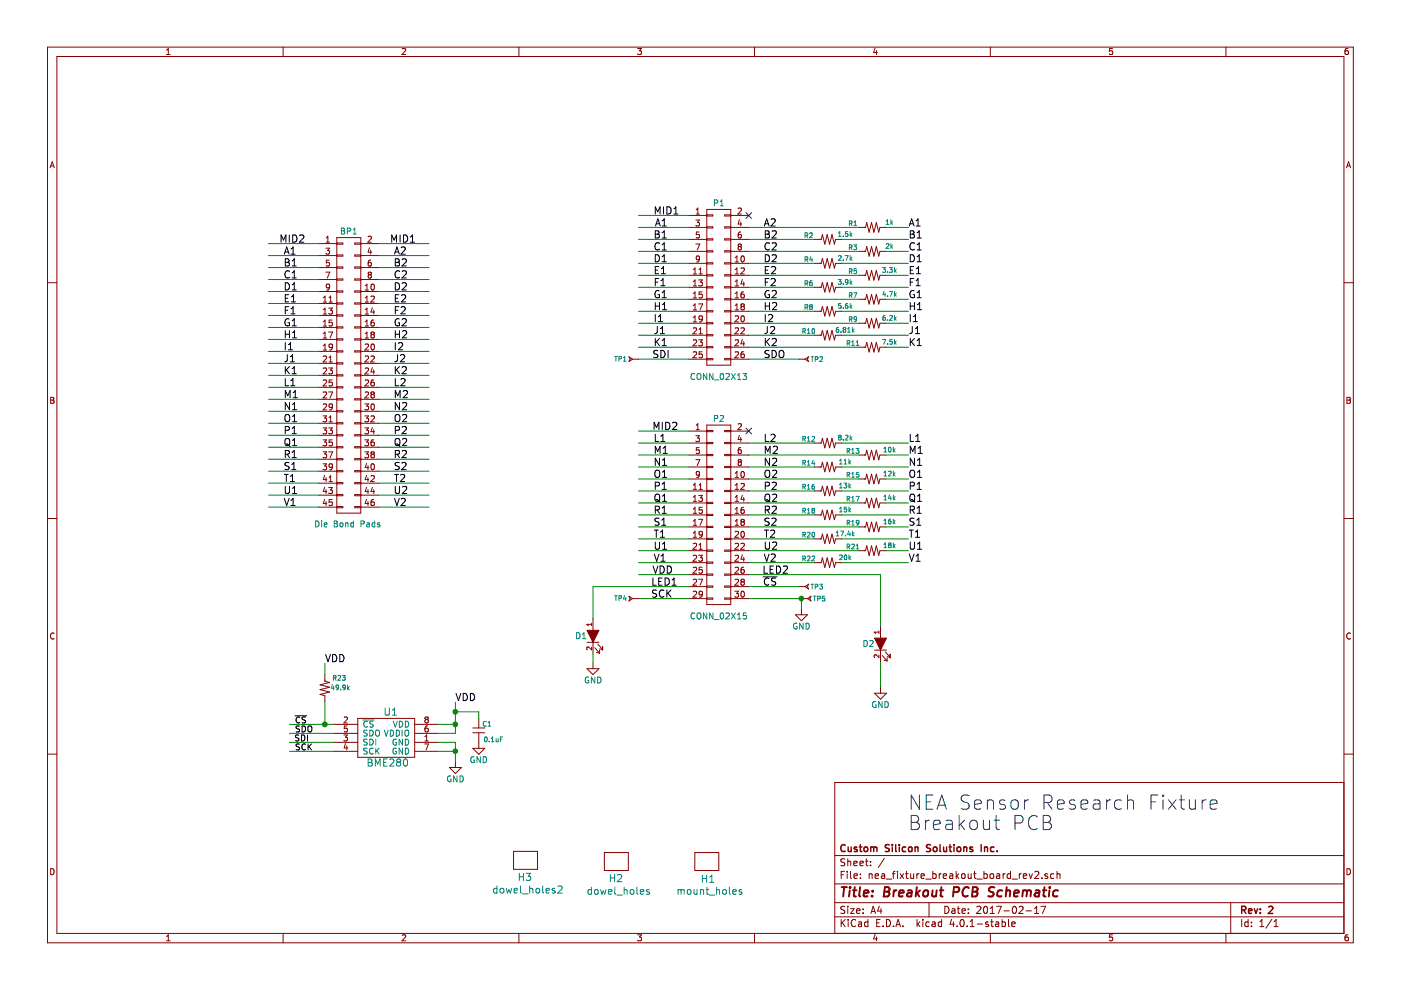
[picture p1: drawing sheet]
EESchema Schematic File Version 2
LIBS:power
LIBS:device
LIBS:transistors
LIBS:conn
LIBS:linear
LIBS:regul
LIBS:74xx
LIBS:cmos4000
LIBS:adc-dac
LIBS:memory
LIBS:xilinx
LIBS:microcontrollers
LIBS:dsp
LIBS:microchip
LIBS:analog_switches
LIBS:motorola
LIBS:texas
LIBS:intel
LIBS:audio
LIBS:interface
LIBS:digital-audio
LIBS:philips
LIBS:display
LIBS:cypress
LIBS:siliconi
LIBS:opto
LIBS:atmel
LIBS:contrib
LIBS:valves
LIBS:misc_parts
LIBS:nea_fixture_breakout_board_spi-cache
EELAYER 25 0
EELAYER END
$Descr A4 11693 8268
encoding utf-8
Sheet 1 1
Title "Breakout PCB Schematic"
Date "2017-02-17"
Rev "2"
Comp "Custom Silicon Solutions Inc."
Comment1 ""
Comment2 ""
Comment3 ""
Comment4 ""
$EndDescr
$Comp
L CONN_02X23 BP1
U 1 1
P 2910 3135
F 0 "BP1" H 2910 4335 50  0000 C CNN
F 1 "Die Bond Pads" H 2900 1890 50  0000 C CNN
F 2 "Footprints:bondpads" H 2910 2285 50  0001 C CNN
F 3 "" H 2910 2285 50  0000 C CNN
	1    2910 3135
	1    0    0    -1  
$EndComp
Text Label 3285 2135 0    60   ~ 0
A2
Wire Wire Line
	3580 2135 3160 2135
Text Label 3285 2235 0    60   ~ 0
B2
Wire Wire Line
	3580 2235 3160 2235
Text Label 3285 2335 0    60   ~ 0
C2
Wire Wire Line
	3580 2335 3160 2335
Text Label 3285 2435 0    60   ~ 0
D2
Wire Wire Line
	3580 2435 3160 2435
Text Label 3285 2535 0    60   ~ 0
E2
Wire Wire Line
	3580 2535 3160 2535
Text Label 3285 2635 0    60   ~ 0
F2
Wire Wire Line
	3580 2635 3160 2635
Text Label 3285 2735 0    60   ~ 0
G2
Wire Wire Line
	3580 2735 3160 2735
Text Label 3285 2835 0    60   ~ 0
H2
Wire Wire Line
	3580 2835 3160 2835
Text Label 3285 2935 0    60   ~ 0
I2
Wire Wire Line
	3580 2935 3160 2935
Text Label 3285 3035 0    60   ~ 0
J2
Wire Wire Line
	3580 3035 3160 3035
Text Label 3285 3135 0    60   ~ 0
K2
Wire Wire Line
	3580 3135 3160 3135
Text Label 3285 3235 0    60   ~ 0
L2
Wire Wire Line
	3580 3235 3160 3235
Text Label 3285 3335 0    60   ~ 0
M2
Wire Wire Line
	3580 3335 3160 3335
Text Label 3285 3435 0    60   ~ 0
N2
Wire Wire Line
	3580 3435 3160 3435
Text Label 3285 3535 0    60   ~ 0
O2
Wire Wire Line
	3580 3535 3160 3535
Text Label 3285 3635 0    60   ~ 0
P2
Wire Wire Line
	3580 3635 3160 3635
Text Label 3285 3735 0    60   ~ 0
Q2
Wire Wire Line
	3580 3735 3160 3735
Text Label 3285 3835 0    60   ~ 0
R2
Wire Wire Line
	3580 3835 3160 3835
Text Label 3285 3935 0    60   ~ 0
S2
Wire Wire Line
	3580 3935 3160 3935
Text Label 3285 4035 0    60   ~ 0
T2
Wire Wire Line
	3580 4035 3160 4035
Text Label 3285 4135 0    60   ~ 0
U2
Wire Wire Line
	3580 4135 3160 4135
Text Label 3285 4235 0    60   ~ 0
V2
Wire Wire Line
	3580 4235 3160 4235
Text Label 2330 2035 0    60   ~ 0
MID2
Wire Wire Line
	3580 2035 3160 2035
Text Label 2365 2135 0    60   ~ 0
A1
Wire Wire Line
	2660 2135 2240 2135
Text Label 2365 2235 0    60   ~ 0
B1
Wire Wire Line
	2660 2235 2240 2235
Text Label 2365 2335 0    60   ~ 0
C1
Wire Wire Line
	2660 2335 2240 2335
Text Label 2365 2435 0    60   ~ 0
D1
Wire Wire Line
	2660 2435 2240 2435
Text Label 2365 2535 0    60   ~ 0
E1
Wire Wire Line
	2660 2535 2240 2535
Text Label 2365 2635 0    60   ~ 0
F1
Wire Wire Line
	2660 2635 2240 2635
Text Label 2365 2735 0    60   ~ 0
G1
Wire Wire Line
	2660 2735 2240 2735
Text Label 2365 2835 0    60   ~ 0
H1
Wire Wire Line
	2660 2835 2240 2835
Text Label 2365 2935 0    60   ~ 0
I1
Wire Wire Line
	2660 2935 2240 2935
Text Label 2365 3035 0    60   ~ 0
J1
Wire Wire Line
	2660 3035 2240 3035
Text Label 2365 3135 0    60   ~ 0
K1
Wire Wire Line
	2660 3135 2240 3135
Text Label 2365 3235 0    60   ~ 0
L1
Wire Wire Line
	2660 3235 2240 3235
Text Label 2365 3335 0    60   ~ 0
M1
Wire Wire Line
	2660 3335 2240 3335
Text Label 2365 3435 0    60   ~ 0
N1
Wire Wire Line
	2660 3435 2240 3435
Text Label 2365 3535 0    60   ~ 0
O1
Wire Wire Line
	2660 3535 2240 3535
Text Label 2365 3635 0    60   ~ 0
P1
Wire Wire Line
	2660 3635 2240 3635
Text Label 2365 3735 0    60   ~ 0
Q1
Wire Wire Line
	2660 3735 2240 3735
Text Label 2365 3835 0    60   ~ 0
R1
Wire Wire Line
	2660 3835 2240 3835
Text Label 2365 3935 0    60   ~ 0
S1
Wire Wire Line
	2660 3935 2240 3935
Text Label 2365 4035 0    60   ~ 0
T1
Wire Wire Line
	2660 4035 2240 4035
Text Label 2365 4135 0    60   ~ 0
U1
Wire Wire Line
	2660 4135 2240 4135
Text Label 2365 4235 0    60   ~ 0
V1
Wire Wire Line
	2660 4235 2240 4235
Text Label 3255 2035 0    60   ~ 0
MID1
Wire Wire Line
	2660 2035 2240 2035
$Comp
L CONN_02X15 P2
U 1 1
P 6000 4300
F 0 "P2" H 6000 5100 50  0000 C CNN
F 1 "CONN_02X15" H 6000 3450 50  0000 C CNN
F 2 "Footprints:header_smt_2x15" H 6000 3150 50  0001 C CNN
F 3 "" H 6000 3150 50  0000 C CNN
F 4 "digikey" H 6000 4300 60  0001 C CNN "supplier"
F 5 "A107235-ND " H 6000 4300 60  0001 C CNN "supplier pn"
F 6 "TE" H 6000 4300 60  0001 C CNN "manufacturer"
F 7 "2-146134-1 " H 6000 4300 60  0001 C CNN "manufacturer pn"
F 8 "CONN HEADER B/A 30POS VERT DUAL SMT" H 6000 4300 60  0001 C CNN "description"
	1    6000 4300
	1    0    0    -1  
$EndComp
$Comp
L CONN_02X13 P1
U 1 1
P 6000 2400
F 0 "P1" H 6000 3100 50  0000 C CNN
F 1 "CONN_02X13" H 6000 1650 50  0000 C CNN
F 2 "Footprints:header_smt_2x13" H 6000 1250 50  0001 C CNN
F 3 "" H 6000 1250 50  0000 C CNN
	1    6000 2400
	1    0    0    -1  
$EndComp
Text Label 6375 1900 0    60   ~ 0
A2
Wire Wire Line
	6250 1900 7170 1900
Text Label 6375 2000 0    60   ~ 0
B2
Wire Wire Line
	6250 2000 6800 2000
Text Label 6375 2100 0    60   ~ 0
C2
Text Label 6375 2200 0    60   ~ 0
D2
Text Label 6375 2300 0    60   ~ 0
E2
Text Label 6375 2400 0    60   ~ 0
F2
Wire Wire Line
	6250 2400 6800 2400
Text Label 6375 2500 0    60   ~ 0
G2
Text Label 6375 2600 0    60   ~ 0
H2
Wire Wire Line
	6250 2600 6800 2600
Text Label 6375 2700 0    60   ~ 0
I2
Text Label 6375 2800 0    60   ~ 0
J2
Wire Wire Line
	6250 2800 6800 2800
Text Label 6375 2900 0    60   ~ 0
K2
Text Label 6375 3700 0    60   ~ 0
L2
Wire Wire Line
	6250 3700 6800 3700
Text Label 6375 3800 0    60   ~ 0
M2
Text Label 6375 3900 0    60   ~ 0
N2
Text Label 6375 4000 0    60   ~ 0
O2
Text Label 6375 4100 0    60   ~ 0
P2
Text Label 6375 4200 0    60   ~ 0
Q2
Text Label 6375 4300 0    60   ~ 0
R2
Text Label 6375 4400 0    60   ~ 0
S2
Text Label 6375 4500 0    60   ~ 0
T2
Text Label 6375 4600 0    60   ~ 0
U2
Text Label 6375 4700 0    60   ~ 0
V2
Text Label 5445 3600 0    60   ~ 0
MID2
Wire Wire Line
	5750 3600 5330 3600
Text Label 5465 1900 0    60   ~ 0
A1
Wire Wire Line
	5750 1900 5330 1900
Text Label 5455 2000 0    60   ~ 0
B1
Wire Wire Line
	5750 2000 5330 2000
Text Label 5455 2100 0    60   ~ 0
C1
Wire Wire Line
	5750 2100 5330 2100
Text Label 5455 2200 0    60   ~ 0
D1
Wire Wire Line
	5750 2200 5330 2200
Text Label 5455 2300 0    60   ~ 0
E1
Wire Wire Line
	5750 2300 5330 2300
Text Label 5455 2400 0    60   ~ 0
F1
Wire Wire Line
	5750 2400 5330 2400
Text Label 5455 2500 0    60   ~ 0
G1
Wire Wire Line
	5750 2500 5330 2500
Text Label 5455 2600 0    60   ~ 0
H1
Wire Wire Line
	5750 2600 5330 2600
Text Label 5455 2700 0    60   ~ 0
I1
Wire Wire Line
	5750 2700 5330 2700
Text Label 5455 2800 0    60   ~ 0
J1
Wire Wire Line
	5750 2800 5330 2800
Text Label 5455 2900 0    60   ~ 0
K1
Wire Wire Line
	5750 2900 5330 2900
Text Label 5455 3700 0    60   ~ 0
L1
Wire Wire Line
	5750 3700 5330 3700
Text Label 5455 3800 0    60   ~ 0
M1
Wire Wire Line
	5750 3800 5330 3800
Text Label 5455 3900 0    60   ~ 0
N1
Wire Wire Line
	5750 3900 5330 3900
Text Label 5455 4000 0    60   ~ 0
O1
Wire Wire Line
	5750 4000 5330 4000
Text Label 5455 4100 0    60   ~ 0
P1
Wire Wire Line
	5750 4100 5330 4100
Text Label 5455 4200 0    60   ~ 0
Q1
Wire Wire Line
	5750 4200 5330 4200
Text Label 5455 4300 0    60   ~ 0
R1
Wire Wire Line
	5750 4300 5330 4300
Text Label 5455 4400 0    60   ~ 0
S1
Wire Wire Line
	5750 4400 5330 4400
Text Label 5455 4500 0    60   ~ 0
T1
Wire Wire Line
	5750 4500 5330 4500
Text Label 5455 4600 0    60   ~ 0
U1
Wire Wire Line
	5750 4600 5330 4600
Text Label 5455 4700 0    60   ~ 0
V1
Wire Wire Line
	5750 4700 5330 4700
Text Label 5455 1800 0    60   ~ 0
MID1
Wire Wire Line
	5750 1800 5330 1800
NoConn ~ 6250 1800
NoConn ~ 6250 3600
Wire Wire Line
	5750 5000 5330 5000
$Comp
L Res1 R1
U 1 1
P 7295 1900
F 0 "R1" V 7265 1725 40  0000 C CNN
F 1 "1k" V 7255 2030 40  0000 C CNN
F 2 "Resistors_SMD:R_0603_HandSoldering" H 7225 1900 30  0001 C CNN
F 3 "" H 7295 1900 30  0000 C CNN
F 4 "digikey" V 7295 1900 60  0001 C CNN "supplier"
F 5 "311-1.00KHRCT-ND" V 7295 1900 60  0001 C CNN "supplier pn"
F 6 "Yageo" V 7295 1900 60  0001 C CNN "manufacturer"
F 7 " RC0603FR-071KL " V 7295 1900 60  0001 C CNN "manufacturer pn"
F 8 " RES SMD 1K OHM 1% 1/10W 0603 " V 7295 1900 60  0001 C CNN "description"
	1    7295 1900
	0    1    1    0   
$EndComp
Wire Wire Line
	7025 2000 7585 2000
Wire Wire Line
	7395 1900 7585 1900
Text Label 7585 1900 0    60   ~ 0
A1
Text Label 7585 2000 0    60   ~ 0
B1
Wire Wire Line
	6250 2100 7170 2100
Wire Wire Line
	6250 2200 6800 2200
Wire Wire Line
	7025 2200 7585 2200
Wire Wire Line
	7395 2100 7585 2100
Wire Wire Line
	6250 2300 7170 2300
Wire Wire Line
	7025 2400 7585 2400
Wire Wire Line
	7395 2300 7585 2300
Wire Wire Line
	6250 2500 7170 2500
Wire Wire Line
	7025 2600 7585 2600
Wire Wire Line
	7395 2500 7585 2500
Wire Wire Line
	6250 2700 7170 2700
Wire Wire Line
	7025 2800 7585 2800
Wire Wire Line
	7395 2700 7585 2700
Wire Wire Line
	6250 2900 7170 2900
Wire Wire Line
	7025 3700 7585 3700
Wire Wire Line
	7395 2900 7585 2900
Text Label 7585 2100 0    60   ~ 0
C1
Text Label 7585 2200 0    60   ~ 0
D1
Text Label 7585 2300 0    60   ~ 0
E1
Text Label 7585 2400 0    60   ~ 0
F1
Text Label 7585 2500 0    60   ~ 0
G1
Text Label 7585 2600 0    60   ~ 0
H1
Text Label 7585 2700 0    60   ~ 0
I1
Text Label 7585 2800 0    60   ~ 0
J1
Text Label 7585 2900 0    60   ~ 0
K1
Text Label 7585 3700 0    60   ~ 0
L1
Wire Wire Line
	6250 3800 7170 3800
Wire Wire Line
	6250 3900 6800 3900
Wire Wire Line
	6250 4300 6800 4300
Wire Wire Line
	6250 4500 6800 4500
Wire Wire Line
	6250 4700 6800 4700
Wire Wire Line
	7025 3900 7585 3900
Wire Wire Line
	7395 3800 7585 3800
Wire Wire Line
	6250 4000 7170 4000
Wire Wire Line
	6250 4100 6800 4100
Wire Wire Line
	7025 4100 7585 4100
Wire Wire Line
	7395 4000 7585 4000
Wire Wire Line
	6250 4200 7170 4200
Wire Wire Line
	7025 4300 7585 4300
Wire Wire Line
	7395 4200 7585 4200
Wire Wire Line
	6250 4400 7170 4400
Wire Wire Line
	7025 4500 7585 4500
Wire Wire Line
	7395 4400 7585 4400
Wire Wire Line
	6250 4600 7170 4600
Wire Wire Line
	7025 4700 7585 4700
Wire Wire Line
	7395 4600 7585 4600
Text Label 7585 3800 0    60   ~ 0
M1
Text Label 7585 3900 0    60   ~ 0
N1
Text Label 7585 4000 0    60   ~ 0
O1
Text Label 7585 4100 0    60   ~ 0
P1
Text Label 7585 4200 0    60   ~ 0
Q1
Text Label 7585 4300 0    60   ~ 0
R1
Text Label 7585 4400 0    60   ~ 0
S1
Text Label 7585 4500 0    60   ~ 0
T1
Text Label 7585 4600 0    60   ~ 0
U1
Text Label 7585 4700 0    60   ~ 0
V1
Wire Wire Line
	6250 4800 7350 4800
Wire Wire Line
	6250 5000 6690 5000
Text Label 3800 5865 0    60   ~ 0
VDD
$Comp
L GND #PWR01
U 1 1
P 3800 6360
F 0 "#PWR01" H 3800 6110 50  0001 C CNN
F 1 "GND" H 3800 6210 50  0000 C CNN
F 2 "" H 3800 6360 50  0000 C CNN
F 3 "" H 3800 6360 50  0000 C CNN
	1    3800 6360
	1    0    0    -1  
$EndComp
Text Label 5445 4800 0    60   ~ 0
VDD
Text Label 5435 5000 0    60   ~ 0
SCK
Text Label 5445 3000 0    60   ~ 0
SDI
Text Label 5435 4900 0    60   ~ 0
LED1
Text Label 6365 4800 0    60   ~ 0
LED2
$Comp
L GND #PWR02
U 1 1
P 6690 5085
F 0 "#PWR02" H 6690 4835 50  0001 C CNN
F 1 "GND" H 6690 4935 50  0000 C CNN
F 2 "" H 6690 5085 50  0000 C CNN
F 3 "" H 6690 5085 50  0000 C CNN
	1    6690 5085
	1    0    0    -1  
$EndComp
$Comp
L LED_SMT D1
U 1 1
P 4950 5315
F 0 "D1" V 4950 5415 50  0000 C CNN
F 1 "LED_SMT" H 4975 5165 50  0001 C CNN
F 2 "Footprints:0603_diode" H 5000 5915 60  0001 C CNN
F 3 "" H 4950 5315 60  0000 C CNN
F 4 "LED 1.6X0.8MM 568NM GRN CLR SMD" H 5100 5615 50  0001 C CNN "description"
F 5 "digikey" H 4725 5715 50  0001 C CNN "supplier"
F 6 "754-1121-1-ND" H 5250 5715 50  0001 C CNN "supplier pn"
F 7 "Kingbright" H 4700 5815 50  0001 C CNN "manufacturer"
F 8 "APT1608SGC" H 5200 5815 50  0001 C CNN "manufacturer pn"
	1    4950 5315
	0    -1   1    0   
$EndComp
$Comp
L LED_SMT D2
U 1 1
P 7350 5380
F 0 "D2" V 7350 5480 50  0000 C CNN
F 1 "LED_SMT" H 7375 5230 50  0001 C CNN
F 2 "Footprints:0603_diode" H 7400 5980 60  0001 C CNN
F 3 "" H 7350 5380 60  0000 C CNN
F 4 "LED 1.6X0.8MM 568NM GRN CLR SMD" H 7500 5680 50  0001 C CNN "description"
F 5 "digikey" H 7125 5780 50  0001 C CNN "supplier"
F 6 "754-1121-1-ND" H 7650 5780 50  0001 C CNN "supplier pn"
F 7 "Kingbright" H 7100 5880 50  0001 C CNN "manufacturer"
F 8 "APT1608SGC" H 7600 5880 50  0001 C CNN "manufacturer pn"
	1    7350 5380
	0    -1   1    0   
$EndComp
Wire Wire Line
	7350 4800 7350 5230
$Comp
L GND #PWR03
U 1 1
P 7350 5740
F 0 "#PWR03" H 7350 5490 50  0001 C CNN
F 1 "GND" H 7350 5590 50  0000 C CNN
F 2 "" H 7350 5740 50  0000 C CNN
F 3 "" H 7350 5740 50  0000 C CNN
	1    7350 5740
	1    0    0    -1  
$EndComp
Wire Wire Line
	7350 5530 7350 5740
Text Notes 7580 6945 0    118  ~ 0
NEA Sensor Research Fixture \nBreakout PCB
$Comp
L dowel_holes H2
U 1 1
P 5145 7420
F 0 "H2" H 5140 7500 60  0000 C CNN
F 1 "dowel_holes" H 5165 7395 60  0000 C CNN
F 2 "Footprints:dowel_holes" H 5145 7420 118 0001 C CNN
F 3 "" H 5145 7420 118 0000 C CNN
	1    5145 7420
	1    0    0    -1  
$EndComp
$Comp
L mount_holes H1
U 1 1
P 5900 7420
F 0 "H1" H 5910 7495 60  0000 C CNN
F 1 "mount_holes" H 5925 7395 60  0000 C CNN
F 2 "Footprints:mount_holes" H 5900 7420 118 0001 C CNN
F 3 "" H 5900 7420 118 0000 C CNN
	1    5900 7420
	1    0    0    -1  
$EndComp
Wire Wire Line
	6690 5000 6690 5085
Wire Wire Line
	6670 4900 6250 4900
Wire Wire Line
	5750 4800 5330 4800
$Comp
L GND #PWR04
U 1 1
P 4950 5535
F 0 "#PWR04" H 4950 5285 50  0001 C CNN
F 1 "GND" H 4950 5385 50  0000 C CNN
F 2 "" H 4950 5535 50  0000 C CNN
F 3 "" H 4950 5535 50  0000 C CNN
	1    4950 5535
	1    0    0    -1  
$EndComp
Wire Wire Line
	4950 5535 4950 5465
Wire Wire Line
	5750 4900 4950 4900
Wire Wire Line
	4950 4900 4950 5165
$Comp
L Res1 R2
U 1 1
P 6925 2000
F 0 "R2" V 6895 1825 40  0000 C CNN
F 1 "1.5k" V 6885 2130 40  0000 C CNN
F 2 "Resistors_SMD:R_0603_HandSoldering" H 6855 2000 30  0001 C CNN
F 3 "" H 6925 2000 30  0000 C CNN
F 4 "digikey" V 6925 2000 60  0001 C CNN "supplier"
F 5 "311-1.50KHRCT-ND" V 6925 2000 60  0001 C CNN "supplier pn"
F 6 "Yageo" V 6925 2000 60  0001 C CNN "manufacturer"
F 7 " RC0603FR-071K5L " V 6925 2000 60  0001 C CNN "manufacturer pn"
F 8 " RES SMD 1.5K OHM 1% 1/10W 0603 " V 6925 2000 60  0001 C CNN "description"
	1    6925 2000
	0    1    1    0   
$EndComp
$Comp
L Res1 R3
U 1 1
P 7295 2100
F 0 "R3" V 7265 1925 40  0000 C CNN
F 1 "2k" V 7255 2230 40  0000 C CNN
F 2 "Resistors_SMD:R_0603_HandSoldering" H 7225 2100 30  0001 C CNN
F 3 "" H 7295 2100 30  0000 C CNN
F 4 "digikey" V 7295 2100 60  0001 C CNN "supplier"
F 5 "311-1.00KHRCT-ND" V 7295 2100 60  0001 C CNN "supplier pn"
F 6 "Yageo" V 7295 2100 60  0001 C CNN "manufacturer"
F 7 " RC0603FR-071KL " V 7295 2100 60  0001 C CNN "manufacturer pn"
F 8 " RES SMD 1K OHM 1% 1/10W 0603 " V 7295 2100 60  0001 C CNN "description"
	1    7295 2100
	0    1    1    0   
$EndComp
$Comp
L Res1 R4
U 1 1
P 6925 2200
F 0 "R4" V 6895 2025 40  0000 C CNN
F 1 "2.7k" V 6885 2330 40  0000 C CNN
F 2 "Resistors_SMD:R_0603_HandSoldering" H 6855 2200 30  0001 C CNN
F 3 "" H 6925 2200 30  0000 C CNN
F 4 "digikey" V 6925 2200 60  0001 C CNN "supplier"
F 5 "311-1.00KHRCT-ND" V 6925 2200 60  0001 C CNN "supplier pn"
F 6 "Yageo" V 6925 2200 60  0001 C CNN "manufacturer"
F 7 " RC0603FR-071KL " V 6925 2200 60  0001 C CNN "manufacturer pn"
F 8 " RES SMD 1K OHM 1% 1/10W 0603 " V 6925 2200 60  0001 C CNN "description"
	1    6925 2200
	0    1    1    0   
$EndComp
$Comp
L Res1 R5
U 1 1
P 7295 2300
F 0 "R5" V 7265 2125 40  0000 C CNN
F 1 "3.3k" V 7255 2430 40  0000 C CNN
F 2 "Resistors_SMD:R_0603_HandSoldering" H 7225 2300 30  0001 C CNN
F 3 "" H 7295 2300 30  0000 C CNN
F 4 "digikey" V 7295 2300 60  0001 C CNN "supplier"
F 5 "311-1.00KHRCT-ND" V 7295 2300 60  0001 C CNN "supplier pn"
F 6 "Yageo" V 7295 2300 60  0001 C CNN "manufacturer"
F 7 " RC0603FR-071KL " V 7295 2300 60  0001 C CNN "manufacturer pn"
F 8 " RES SMD 1K OHM 1% 1/10W 0603 " V 7295 2300 60  0001 C CNN "description"
	1    7295 2300
	0    1    1    0   
$EndComp
$Comp
L Res1 R6
U 1 1
P 6925 2400
F 0 "R6" V 6895 2225 40  0000 C CNN
F 1 "3.9k" V 6885 2530 40  0000 C CNN
F 2 "Resistors_SMD:R_0603_HandSoldering" H 6855 2400 30  0001 C CNN
F 3 "" H 6925 2400 30  0000 C CNN
F 4 "digikey" V 6925 2400 60  0001 C CNN "supplier"
F 5 "311-1.00KHRCT-ND" V 6925 2400 60  0001 C CNN "supplier pn"
F 6 "Yageo" V 6925 2400 60  0001 C CNN "manufacturer"
F 7 " RC0603FR-071KL " V 6925 2400 60  0001 C CNN "manufacturer pn"
F 8 " RES SMD 1K OHM 1% 1/10W 0603 " V 6925 2400 60  0001 C CNN "description"
	1    6925 2400
	0    1    1    0   
$EndComp
$Comp
L Res1 R7
U 1 1
P 7295 2500
F 0 "R7" V 7265 2325 40  0000 C CNN
F 1 "4.7k" V 7255 2630 40  0000 C CNN
F 2 "Resistors_SMD:R_0603_HandSoldering" H 7225 2500 30  0001 C CNN
F 3 "" H 7295 2500 30  0000 C CNN
F 4 "digikey" V 7295 2500 60  0001 C CNN "supplier"
F 5 "311-1.00KHRCT-ND" V 7295 2500 60  0001 C CNN "supplier pn"
F 6 "Yageo" V 7295 2500 60  0001 C CNN "manufacturer"
F 7 " RC0603FR-071KL " V 7295 2500 60  0001 C CNN "manufacturer pn"
F 8 " RES SMD 1K OHM 1% 1/10W 0603 " V 7295 2500 60  0001 C CNN "description"
	1    7295 2500
	0    1    1    0   
$EndComp
$Comp
L Res1 R8
U 1 1
P 6925 2600
F 0 "R8" V 6895 2425 40  0000 C CNN
F 1 "5.6k" V 6885 2730 40  0000 C CNN
F 2 "Resistors_SMD:R_0603_HandSoldering" H 6855 2600 30  0001 C CNN
F 3 "" H 6925 2600 30  0000 C CNN
F 4 "digikey" V 6925 2600 60  0001 C CNN "supplier"
F 5 "311-1.00KHRCT-ND" V 6925 2600 60  0001 C CNN "supplier pn"
F 6 "Yageo" V 6925 2600 60  0001 C CNN "manufacturer"
F 7 " RC0603FR-071KL " V 6925 2600 60  0001 C CNN "manufacturer pn"
F 8 " RES SMD 1K OHM 1% 1/10W 0603 " V 6925 2600 60  0001 C CNN "description"
	1    6925 2600
	0    1    1    0   
$EndComp
$Comp
L Res1 R9
U 1 1
P 7295 2700
F 0 "R9" V 7265 2525 40  0000 C CNN
F 1 "6.2k" V 7255 2830 40  0000 C CNN
F 2 "Resistors_SMD:R_0603_HandSoldering" H 7225 2700 30  0001 C CNN
F 3 "" H 7295 2700 30  0000 C CNN
F 4 "digikey" V 7295 2700 60  0001 C CNN "supplier"
F 5 "311-1.00KHRCT-ND" V 7295 2700 60  0001 C CNN "supplier pn"
F 6 "Yageo" V 7295 2700 60  0001 C CNN "manufacturer"
F 7 " RC0603FR-071KL " V 7295 2700 60  0001 C CNN "manufacturer pn"
F 8 " RES SMD 1K OHM 1% 1/10W 0603 " V 7295 2700 60  0001 C CNN "description"
	1    7295 2700
	0    1    1    0   
$EndComp
$Comp
L Res1 R10
U 1 1
P 6925 2800
F 0 "R10" V 6895 2625 40  0000 C CNN
F 1 "6.81k" V 6885 2930 40  0000 C CNN
F 2 "Resistors_SMD:R_0603_HandSoldering" H 6855 2800 30  0001 C CNN
F 3 "" H 6925 2800 30  0000 C CNN
F 4 "digikey" V 6925 2800 60  0001 C CNN "supplier"
F 5 "311-1.00KHRCT-ND" V 6925 2800 60  0001 C CNN "supplier pn"
F 6 "Yageo" V 6925 2800 60  0001 C CNN "manufacturer"
F 7 " RC0603FR-071KL " V 6925 2800 60  0001 C CNN "manufacturer pn"
F 8 " RES SMD 1K OHM 1% 1/10W 0603 " V 6925 2800 60  0001 C CNN "description"
	1    6925 2800
	0    1    1    0   
$EndComp
$Comp
L Res1 R11
U 1 1
P 7295 2900
F 0 "R11" V 7265 2725 40  0000 C CNN
F 1 "7.5k" V 7255 3030 40  0000 C CNN
F 2 "Resistors_SMD:R_0603_HandSoldering" H 7225 2900 30  0001 C CNN
F 3 "" H 7295 2900 30  0000 C CNN
F 4 "digikey" V 7295 2900 60  0001 C CNN "supplier"
F 5 "311-1.00KHRCT-ND" V 7295 2900 60  0001 C CNN "supplier pn"
F 6 "Yageo" V 7295 2900 60  0001 C CNN "manufacturer"
F 7 " RC0603FR-071KL " V 7295 2900 60  0001 C CNN "manufacturer pn"
F 8 " RES SMD 1K OHM 1% 1/10W 0603 " V 7295 2900 60  0001 C CNN "description"
	1    7295 2900
	0    1    1    0   
$EndComp
$Comp
L Res1 R12
U 1 1
P 6925 3700
F 0 "R12" V 6895 3525 40  0000 C CNN
F 1 "8.2k" V 6885 3830 40  0000 C CNN
F 2 "Resistors_SMD:R_0603_HandSoldering" H 6855 3700 30  0001 C CNN
F 3 "" H 6925 3700 30  0000 C CNN
F 4 "digikey" V 6925 3700 60  0001 C CNN "supplier"
F 5 "311-1.00KHRCT-ND" V 6925 3700 60  0001 C CNN "supplier pn"
F 6 "Yageo" V 6925 3700 60  0001 C CNN "manufacturer"
F 7 " RC0603FR-071KL " V 6925 3700 60  0001 C CNN "manufacturer pn"
F 8 " RES SMD 1K OHM 1% 1/10W 0603 " V 6925 3700 60  0001 C CNN "description"
	1    6925 3700
	0    1    1    0   
$EndComp
$Comp
L Res1 R13
U 1 1
P 7295 3800
F 0 "R13" V 7265 3625 40  0000 C CNN
F 1 "10k" V 7255 3930 40  0000 C CNN
F 2 "Resistors_SMD:R_0603_HandSoldering" H 7225 3800 30  0001 C CNN
F 3 "" H 7295 3800 30  0000 C CNN
F 4 "digikey" V 7295 3800 60  0001 C CNN "supplier"
F 5 "311-1.00KHRCT-ND" V 7295 3800 60  0001 C CNN "supplier pn"
F 6 "Yageo" V 7295 3800 60  0001 C CNN "manufacturer"
F 7 " RC0603FR-071KL " V 7295 3800 60  0001 C CNN "manufacturer pn"
F 8 " RES SMD 1K OHM 1% 1/10W 0603 " V 7295 3800 60  0001 C CNN "description"
	1    7295 3800
	0    1    1    0   
$EndComp
$Comp
L Res1 R14
U 1 1
P 6925 3900
F 0 "R14" V 6895 3725 40  0000 C CNN
F 1 "11k" V 6885 4030 40  0000 C CNN
F 2 "Resistors_SMD:R_0603_HandSoldering" H 6855 3900 30  0001 C CNN
F 3 "" H 6925 3900 30  0000 C CNN
F 4 "digikey" V 6925 3900 60  0001 C CNN "supplier"
F 5 "311-1.00KHRCT-ND" V 6925 3900 60  0001 C CNN "supplier pn"
F 6 "Yageo" V 6925 3900 60  0001 C CNN "manufacturer"
F 7 " RC0603FR-071KL " V 6925 3900 60  0001 C CNN "manufacturer pn"
F 8 " RES SMD 1K OHM 1% 1/10W 0603 " V 6925 3900 60  0001 C CNN "description"
	1    6925 3900
	0    1    1    0   
$EndComp
$Comp
L Res1 R15
U 1 1
P 7295 4000
F 0 "R15" V 7265 3825 40  0000 C CNN
F 1 "12k" V 7255 4130 40  0000 C CNN
F 2 "Resistors_SMD:R_0603_HandSoldering" H 7225 4000 30  0001 C CNN
F 3 "" H 7295 4000 30  0000 C CNN
F 4 "digikey" V 7295 4000 60  0001 C CNN "supplier"
F 5 "311-1.00KHRCT-ND" V 7295 4000 60  0001 C CNN "supplier pn"
F 6 "Yageo" V 7295 4000 60  0001 C CNN "manufacturer"
F 7 " RC0603FR-071KL " V 7295 4000 60  0001 C CNN "manufacturer pn"
F 8 " RES SMD 1K OHM 1% 1/10W 0603 " V 7295 4000 60  0001 C CNN "description"
	1    7295 4000
	0    1    1    0   
$EndComp
$Comp
L Res1 R16
U 1 1
P 6925 4100
F 0 "R16" V 6895 3925 40  0000 C CNN
F 1 "13k" V 6885 4230 40  0000 C CNN
F 2 "Resistors_SMD:R_0603_HandSoldering" H 6855 4100 30  0001 C CNN
F 3 "" H 6925 4100 30  0000 C CNN
F 4 "digikey" V 6925 4100 60  0001 C CNN "supplier"
F 5 "311-1.00KHRCT-ND" V 6925 4100 60  0001 C CNN "supplier pn"
F 6 "Yageo" V 6925 4100 60  0001 C CNN "manufacturer"
F 7 " RC0603FR-071KL " V 6925 4100 60  0001 C CNN "manufacturer pn"
F 8 " RES SMD 1K OHM 1% 1/10W 0603 " V 6925 4100 60  0001 C CNN "description"
	1    6925 4100
	0    1    1    0   
$EndComp
$Comp
L Res1 R17
U 1 1
P 7295 4200
F 0 "R17" V 7265 4025 40  0000 C CNN
F 1 "14k" V 7255 4330 40  0000 C CNN
F 2 "Resistors_SMD:R_0603_HandSoldering" H 7225 4200 30  0001 C CNN
F 3 "" H 7295 4200 30  0000 C CNN
F 4 "digikey" V 7295 4200 60  0001 C CNN "supplier"
F 5 "311-1.00KHRCT-ND" V 7295 4200 60  0001 C CNN "supplier pn"
F 6 "Yageo" V 7295 4200 60  0001 C CNN "manufacturer"
F 7 " RC0603FR-071KL " V 7295 4200 60  0001 C CNN "manufacturer pn"
F 8 " RES SMD 1K OHM 1% 1/10W 0603 " V 7295 4200 60  0001 C CNN "description"
	1    7295 4200
	0    1    1    0   
$EndComp
$Comp
L Res1 R18
U 1 1
P 6925 4300
F 0 "R18" V 6895 4125 40  0000 C CNN
F 1 "15k" V 6885 4430 40  0000 C CNN
F 2 "Resistors_SMD:R_0603_HandSoldering" H 6855 4300 30  0001 C CNN
F 3 "" H 6925 4300 30  0000 C CNN
F 4 "digikey" V 6925 4300 60  0001 C CNN "supplier"
F 5 "311-1.00KHRCT-ND" V 6925 4300 60  0001 C CNN "supplier pn"
F 6 "Yageo" V 6925 4300 60  0001 C CNN "manufacturer"
F 7 " RC0603FR-071KL " V 6925 4300 60  0001 C CNN "manufacturer pn"
F 8 " RES SMD 1K OHM 1% 1/10W 0603 " V 6925 4300 60  0001 C CNN "description"
	1    6925 4300
	0    1    1    0   
$EndComp
$Comp
L Res1 R19
U 1 1
P 7295 4400
F 0 "R19" V 7265 4225 40  0000 C CNN
F 1 "16k" V 7255 4530 40  0000 C CNN
F 2 "Resistors_SMD:R_0603_HandSoldering" H 7225 4400 30  0001 C CNN
F 3 "" H 7295 4400 30  0000 C CNN
F 4 "digikey" V 7295 4400 60  0001 C CNN "supplier"
F 5 "311-1.00KHRCT-ND" V 7295 4400 60  0001 C CNN "supplier pn"
F 6 "Yageo" V 7295 4400 60  0001 C CNN "manufacturer"
F 7 " RC0603FR-071KL " V 7295 4400 60  0001 C CNN "manufacturer pn"
F 8 " RES SMD 1K OHM 1% 1/10W 0603 " V 7295 4400 60  0001 C CNN "description"
	1    7295 4400
	0    1    1    0   
$EndComp
$Comp
L Res1 R20
U 1 1
P 6925 4500
F 0 "R20" V 6895 4325 40  0000 C CNN
F 1 "17.4k" V 6885 4630 40  0000 C CNN
F 2 "Resistors_SMD:R_0603_HandSoldering" H 6855 4500 30  0001 C CNN
F 3 "" H 6925 4500 30  0000 C CNN
F 4 "digikey" V 6925 4500 60  0001 C CNN "supplier"
F 5 "311-1.00KHRCT-ND" V 6925 4500 60  0001 C CNN "supplier pn"
F 6 "Yageo" V 6925 4500 60  0001 C CNN "manufacturer"
F 7 " RC0603FR-071KL " V 6925 4500 60  0001 C CNN "manufacturer pn"
F 8 " RES SMD 1K OHM 1% 1/10W 0603 " V 6925 4500 60  0001 C CNN "description"
	1    6925 4500
	0    1    1    0   
$EndComp
$Comp
L Res1 R21
U 1 1
P 7295 4600
F 0 "R21" V 7265 4425 40  0000 C CNN
F 1 "18k" V 7255 4730 40  0000 C CNN
F 2 "Resistors_SMD:R_0603_HandSoldering" H 7225 4600 30  0001 C CNN
F 3 "" H 7295 4600 30  0000 C CNN
F 4 "digikey" V 7295 4600 60  0001 C CNN "supplier"
F 5 "311-1.00KHRCT-ND" V 7295 4600 60  0001 C CNN "supplier pn"
F 6 "Yageo" V 7295 4600 60  0001 C CNN "manufacturer"
F 7 " RC0603FR-071KL " V 7295 4600 60  0001 C CNN "manufacturer pn"
F 8 " RES SMD 1K OHM 1% 1/10W 0603 " V 7295 4600 60  0001 C CNN "description"
	1    7295 4600
	0    1    1    0   
$EndComp
$Comp
L Res1 R22
U 1 1
P 6925 4700
F 0 "R22" V 6895 4525 40  0000 C CNN
F 1 "20k" V 6885 4830 40  0000 C CNN
F 2 "Resistors_SMD:R_0603_HandSoldering" H 6855 4700 30  0001 C CNN
F 3 "" H 6925 4700 30  0000 C CNN
F 4 "digikey" V 6925 4700 60  0001 C CNN "supplier"
F 5 "311-1.00KHRCT-ND" V 6925 4700 60  0001 C CNN "supplier pn"
F 6 "Yageo" V 6925 4700 60  0001 C CNN "manufacturer"
F 7 " RC0603FR-071KL " V 6925 4700 60  0001 C CNN "manufacturer pn"
F 8 " RES SMD 1K OHM 1% 1/10W 0603 " V 6925 4700 60  0001 C CNN "description"
	1    6925 4700
	0    1    1    0   
$EndComp
$Comp
L dowel_holes H3
U 1 1
P 4385 7410
F 0 "H3" H 4380 7490 60  0000 C CNN
F 1 "dowel_holes2" H 4405 7385 60  0000 C CNN
F 2 "footprints_on_Cdrive:dowel_holes2" H 4385 7410 118 0001 C CNN
F 3 "" H 4385 7410 118 0000 C CNN
	1    4385 7410
	1    0    0    -1  
$EndComp
$Comp
L BME280 U1
U 1 1
P 2985 6325
F 0 "U1" H 3260 6700 60  0000 C CNN
F 1 "BME280" H 3235 6275 60  0000 C CNN
F 2 "footprints_on_Cdrive:BME280_hand" H 3360 7150 60  0001 C CNN
F 3 "" H 2560 6100 60  0000 C CNN
F 4 "digikey" H 2935 7400 60  0001 C CNN "supplier"
F 5 " 828-1063-1-ND " H 3585 7400 60  0001 C CNN "supplier pn"
F 6 "Bosch Sensortec" H 2735 7275 60  0001 C CNN "manufacturer"
F 7 "BME280" H 3360 7275 60  0001 C CNN "manufacturer pn"
F 8 " SENSOR PRESSURE HUMIDITY TEMP " H 3235 6950 60  0001 C CNN "description"
	1    2985 6325
	1    0    0    -1  
$EndComp
Wire Wire Line
	3660 6125 3800 6125
Wire Wire Line
	3800 6125 3800 5865
Wire Wire Line
	3660 6050 3800 6050
Connection ~ 3800 6050
Wire Wire Line
	3660 6200 3800 6200
Wire Wire Line
	3800 6200 3800 6360
Wire Wire Line
	3660 6275 3800 6275
Connection ~ 3800 6275
Wire Wire Line
	2785 6050 2415 6050
Wire Wire Line
	2785 6125 2415 6125
Wire Wire Line
	2785 6200 2415 6200
Wire Wire Line
	2785 6275 2415 6275
Text Label 2460 6050 0    50   ~ 0
~CS
Text Label 2460 6125 0    50   ~ 0
SDO
Text Label 2455 6200 0    50   ~ 0
SDI
Text Label 2460 6275 0    50   ~ 0
SCK
Text Label 6370 4900 0    60   ~ 0
~CS
Wire Wire Line
	5750 3000 5330 3000
Text Label 6375 3000 0    60   ~ 0
SDO
Wire Wire Line
	6670 3000 6250 3000
$Comp
L CAP_NP C1
U 1 1
P 3995 6150
F 0 "C1" H 4025 6250 40  0000 L CNN
F 1 "0.1uF" H 4035 6120 40  0000 L CNN
F 2 "Resistors_SMD:R_0603_HandSoldering" H 4033 6000 30  0001 C CNN
F 3 "" H 3995 6150 60  0000 C CNN
F 4 " CAP CER 0.1UF 16V X7R 0603 " H 3995 6150 60  0001 C CNN "description"
F 5 "digikey" H 3995 6150 60  0001 C CNN "supplier"
F 6 " 490-1532-1-ND " H 3995 6150 60  0001 C CNN "supplier pn"
F 7 "AVX Corporation" H 3995 6150 60  0001 C CNN "manufacturer"
F 8 " GRM188R71C104KA01D " H 3995 6150 60  0001 C CNN "manufacturer pn"
	1    3995 6150
	1    0    0    -1  
$EndComp
$Comp
L GND #PWR05
U 1 1
P 3995 6200
F 0 "#PWR05" H 3995 5950 50  0001 C CNN
F 1 "GND" H 3995 6050 50  0000 C CNN
F 2 "" H 3995 6200 60  0000 C CNN
F 3 "" H 3995 6200 60  0000 C CNN
	1    3995 6200
	1    0    0    -1  
$EndComp
Wire Wire Line
	3995 6000 3995 5945
Wire Wire Line
	3995 5945 3800 5945
Connection ~ 3800 5945
$Comp
L Res1 R23
U 1 1
P 2710 5760
F 0 "R23" H 2590 5660 40  0000 C CNN
F 1 "49.9k" H 2580 5740 40  0000 C CNN
F 2 "Resistors_SMD:R_0603_HandSoldering" H 2640 5760 30  0001 C CNN
F 3 "" H 2710 5760 30  0000 C CNN
F 4 "digikey" V 2710 5760 60  0001 C CNN "supplier"
F 5 " 311-49.9KHRCT-ND " V 2710 5760 60  0001 C CNN "supplier pn"
F 6 "Yageo" V 2710 5760 60  0001 C CNN "manufacturer"
F 7 "RC0603FR-0749K9L " V 2710 5760 60  0001 C CNN "manufacturer pn"
F 8 "RES SMD 49.9K OHM 1% 1/10W 0603 " V 2710 5760 60  0001 C CNN "description"
	1    2710 5760
	-1   0    0    1   
$EndComp
Wire Wire Line
	2710 5860 2710 6050
Connection ~ 2710 6050
Wire Wire Line
	2710 5635 2710 5540
Text Label 2710 5540 0    60   ~ 0
VDD
$Comp
L TP_wirehole TP1
U 1 1
P 5280 3000
F 0 "TP1" H 5380 2995 40  0000 C CNN
F 1 "TP_wirehole" H 5280 2850 40  0001 C CNN
F 2 "footprints_on_Cdrive:Header_Pin_Res" H 5305 2750 45  0001 C CNN
F 3 "" H 5280 3000 90  0000 C CNN
	1    5280 3000
	-1   0    0    1   
$EndComp
$Comp
L TP_wirehole TP2
U 1 1
P 6720 3000
F 0 "TP2" H 6820 2995 40  0000 C CNN
F 1 "TP_wirehole" H 6720 2850 40  0001 C CNN
F 2 "footprints_on_Cdrive:Header_Pin_Res" H 6745 2750 45  0001 C CNN
F 3 "" H 6720 3000 90  0000 C CNN
	1    6720 3000
	1    0    0    -1  
$EndComp
$Comp
L TP_wirehole TP3
U 1 1
P 6720 4900
F 0 "TP3" H 6820 4895 40  0000 C CNN
F 1 "TP_wirehole" H 6720 4750 40  0001 C CNN
F 2 "footprints_on_Cdrive:Header_Pin_Res" H 6745 4650 45  0001 C CNN
F 3 "" H 6720 4900 90  0000 C CNN
	1    6720 4900
	1    0    0    -1  
$EndComp
$Comp
L TP_wirehole TP4
U 1 1
P 5280 5000
F 0 "TP4" H 5380 4995 40  0000 C CNN
F 1 "TP_wirehole" H 5280 4850 40  0001 C CNN
F 2 "footprints_on_Cdrive:Header_Pin_Res" H 5305 4750 45  0001 C CNN
F 3 "" H 5280 5000 90  0000 C CNN
	1    5280 5000
	-1   0    0    1   
$EndComp
$Comp
L TP_wirehole TP5
U 1 1
P 6740 5000
F 0 "TP5" H 6840 4995 40  0000 C CNN
F 1 "TP_wirehole" H 6740 4850 40  0001 C CNN
F 2 "footprints_on_Cdrive:Header_Pin_Res" H 6765 4750 45  0001 C CNN
F 3 "" H 6740 5000 90  0000 C CNN
	1    6740 5000
	1    0    0    -1  
$EndComp
Connection ~ 6690 5000
$EndSCHEMATC
